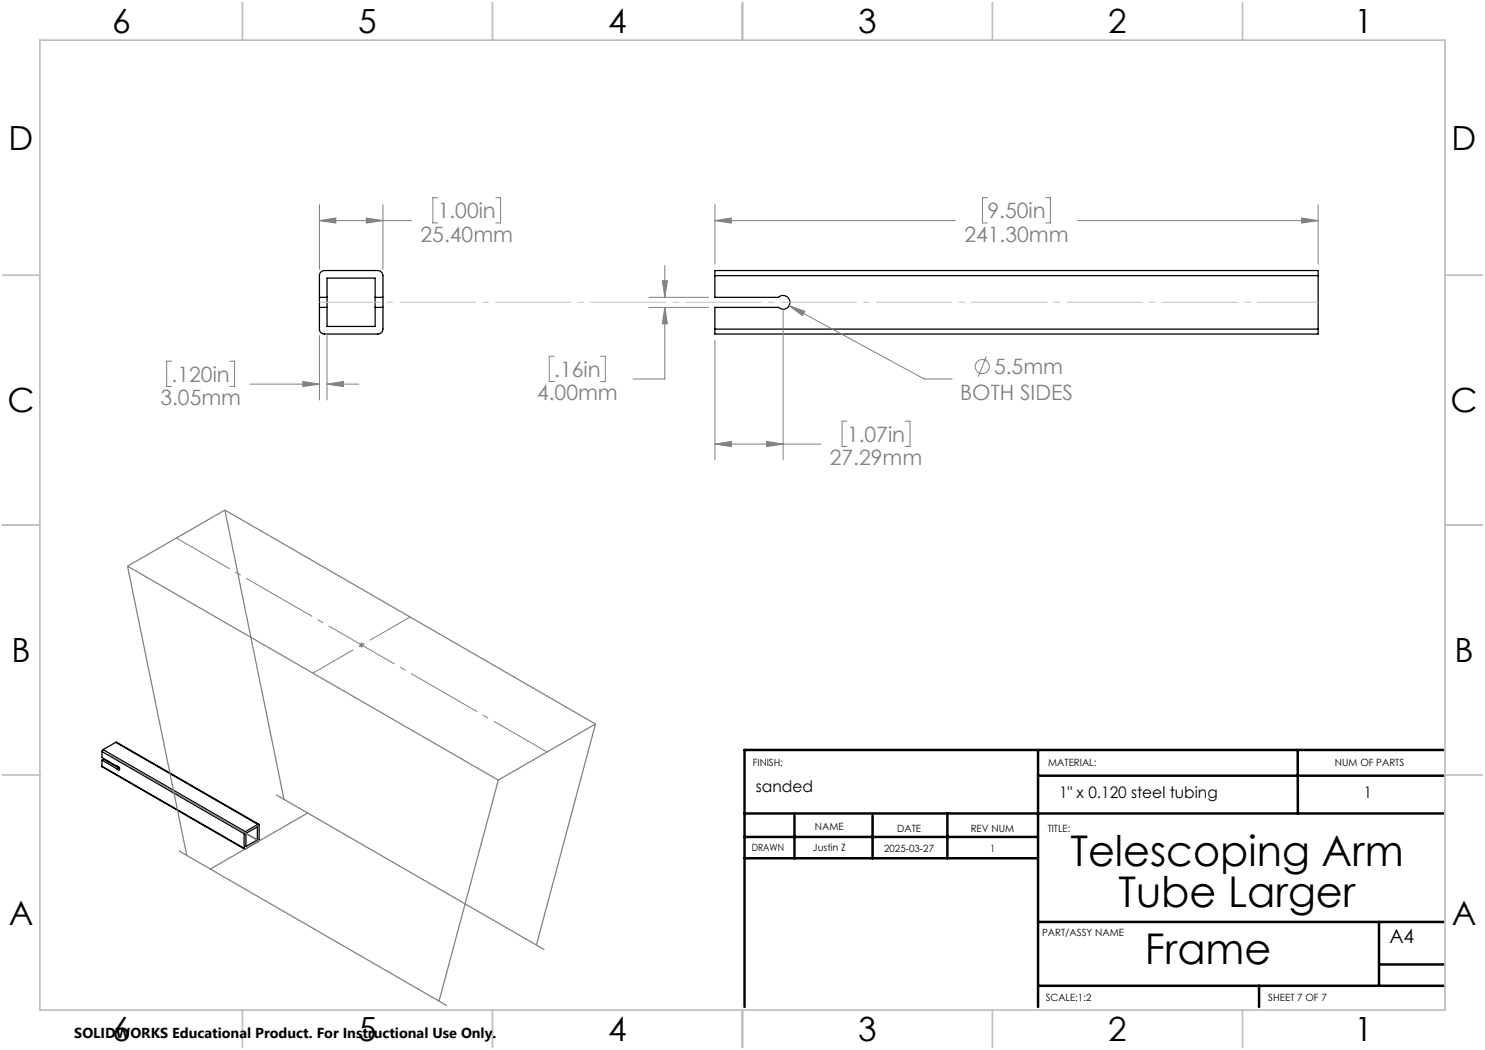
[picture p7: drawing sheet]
<svg xmlns="http://www.w3.org/2000/svg" width="297mm" height="210mm" viewBox="0 0 297 210" stroke-linecap="round" stroke-linejoin="round" font-family="sans-serif">
<g fill="none" stroke="#000" stroke-width=".25">
<path d="M63.9 59.5v-4.4a1.02 1.02 0 0 1 1-1h10.7a1.09 1.09 0 0 1 1 1v4.4M63.9 59.5v2M63.9 59.5h1.5M65.4 59.5v2M65.4 59.5v-3.9h9.6v3.9M75 59.5v2M75 59.5h1.6M76.6 59.5v2M143 55.1v4.4h12.7a1.38 1.38 0 0 1 1.9 0 1.38 1.38 0 0 1 0 1.9 1.38 1.38 0 0 1-1.9 .1h-12.7v4.3M143 55.1v-1h120.6v1M143 55.1h120.6M263.6 55.1v10.7"/>
<path d="M63.9 61.5v4.3a.96 .96 0 0 0 1 1h10.7a1.02 1.02 0 0 0 1-1v-4.3M63.9 61.5h1.5M65.4 61.5v3.8h9.6v-3.8M75 61.5h1.6M143 65.8v1h120.6v-1M143 65.8h120.6M20.4 150.3v1.2l3.3 1.8a.34 .34 0 0 1 .3 .4 .34 .34 0 0 1-.4 .3l-.2-.2M20.4 153.2v.2l28.5 16.4M20.4 150.3l28.4 16.4M20.4 152v1.2M20.4 153.2l28.4 16.4M20.4 152l3 1.8"/>
<path d="M20.4 152l.3-.1 3 1.7M20.6 149.9l-.2 .4M20.6 149.9l28.5 16.4M21.8 152.3l-.1 .1M23.1 148.5l.2-.1 28.5 16.4M23.1 148.5l28.5 16.4M23.1 148.5l-2.5 1.4M23.7 153.6l.2 .2M23.7 153.6l-.3 .2M48.8 166.7v2.9M49.1 166.3l-.3 .4M49.2 166.7l2.3-1.3v2.6"/>
<path d="M49.2 166.7v2.6l2.3-1.3M49.2 166.7l2.3 1.3M51.6 164.9l.2 .1v3.2l-2.7 1.6h-.2l-.1-.2M51.6 164.9l-2.5 1.4"/>
</g>
<g fill="none" stroke="#808080" stroke-width=".2">
<path d="M87.5 39.5h-.9v5.1h.9M99.2 39.5h.9v5.1h-.9M197.5 39.5h-1v5.1h1M209.1 39.5h1v5.1h-1M63.9 44.1l3.3-.5v1zM63.9 40.9v13M63.9 44.1h18.4M73.3 43.6l3.3 .5-3.3 .5zM76.6 40.9v13M129.8 59.5h11.9M132.5 56.2h1l-.5 3.3zM133 53.1v6.4"/>
<path d="M143 44.1l3.3-.5v1zM143 44.1h48.1M143 40.9v11.9M215.5 44.1h48.1M260.3 43.6l3.3 .5-3.3 .5zM263.6 40.9v11.9M34.3 72.2h-1v5.1h1M46 72.2h.9v5.1h-.9M50 76.8h13.9M60.6 76.3l3.3 .5-3.3 .5zM63.9 67.1v12.9M65.4 76.8l3.3-.5v1z"/>
<path d="M65.4 66.6v13.4M65.4 76.8h6.4M110.8 71.3h-.9v5h.9M120.1 71.3h1v5h-1M129.8 61.5h11.9M133 61.5l.5 3.3h-1zM133 61.5v14.3h-6.4M143 68.1v23.9M156.6 61.7v30.3M157.8 61.1l3.2 1.2-.5 .8zM157.8 61.1l27.1 14.7h5.5M197.3 71.3l-1.6 4"/>
<path d="M143 88.8l3.3-.5v1zM143 88.8h21.1M153.3 88.3l3.3 .5-3.3 .5zM169.4 84.2h-1v5.1h1M181 84.2h1v5.1h-1M71.8 129h1M72 128.6l.7 .8M72.3 128.5v1M72.7 128.6l-.7 .8"/>
<circle cx="196.5" cy="73.3" r="1.41"/>
</g>
<path d="M63.9 60.4h199.7" fill="none" stroke="#c0c0c0" stroke-width=".2" stroke-dasharray="15.2 1.3 1.3 1.3" stroke-dashoffset="3" stroke-linecap="butt"/>
<path d="M109.4 150.4l-74.1-42.8" fill="none" stroke="#808080" stroke-width=".2" stroke-dasharray="15.2 1.3 1.3 1.3" stroke-dashoffset="2.9" stroke-linecap="butt"/>
<path d="M62.6 134.6l19.5-11.2" fill="none" stroke="#808080" stroke-width=".2" stroke-dasharray="15.2 1.3 1.3 1.3" stroke-dashoffset="5.9" stroke-linecap="butt"/>
<path d="M25.5 113.2l11.9 57.9M25.5 113.2l74.2 42.8M45 102l-19.5 11.2M45 102l74.1 42.8M45 102l11.8 57.9M21.9 150.9l29.9 17.3M55.2 159l53.7 30.9M99.7 156l-11.9 44.2M119.1 144.8l-19.4 11.2M119.1 144.8l-11.8 44.2M35.8 170.2l53.6 30.9M61.6 162.6l-19.5 11.2" fill="none" stroke="#808080" stroke-width=".25"/>
<g fill="none" stroke="#000" stroke-width=".5">
<path d="M207.6 150v51.4M207.6 155.1h81.2M259.5 150l.1 12.7M288.8 150h-139.9v51.4M148.9 162.7h139.9M148.9 171.7h58.6M148.9 167.4h58.7M158.9 163.2v8.5M174.5 163.2v8.5M189.5 162.7v9M207.6 197.2h81.2M207.6 184.4h81.2"/>
<path d="M251.8 197.2v4.2M275.8 184.4v12.8M275.8 192.9h13"/>
</g>
<g fill="none" stroke="#c0c0c0" stroke-width=".35">
<path d="M8 8h281v194h-281zM48.5 .5v7.5M98.5 .5v7.5M148.5 .5v7.5M198.5 .5v7.5M248.5 .5v7.5M.5 55h7.5M289 55h7.5M.5 105h7.5M289 105h7.5M.5 155h7.5M289 155h7.5"/>
<path d="M48.5 202v7.5M98.5 202v7.5M148.5 202v7.5M198.5 202v7.5M248.5 202v7.5"/>
</g>
<g fill="#808080">
<path d="M63.9 44.1l3.3-.5v1zM73.3 43.6l3.3 .5-3.3 .5zM65.4 76.8l3.3-.5v1zM60.6 76.3l3.3 .5-3.3 .5z"/>
<path d="M143 44.1l3.3-.5v1zM260.3 43.6l3.3 .5-3.3 .5zM133 61.5l.5 3.3h-1zM132.5 56.2h1l-.5 3.3zM157.8 61.1l2.7 2 .5-.8zM143 88.8l3.3-.5v1zM153.3 88.3l3.3 .5-3.3 .5z"/>
</g>
<g font-size="8.5">
<text x="214.1" y="173.3">Telescoping Arm</text>
<text x="223.7" y="181.4">Tube Larger</text>
<text x="229" y="192.7">Frame</text>
</g>
<g font-size="6.7">
<text x="22.4" y="6.6">6</text>
<text x="71.7" y="6.6">5</text>
<text x="121.7" y="6.6">4</text>
<text x="171.7" y="6.6">3</text>
<text x="221.7" y="6.6">2</text>
<text x="270.9" y="6.6">1</text>
<text x="1.7" y="29.9">D</text>
<text x="290.3" y="29.9">D</text>
<text x="1.5" y="82.4">C</text>
<text x="290.1" y="82.4">C</text>
<text x="2.3" y="132.4">B</text>
<text x="290.9" y="132.4">B</text>
<text x="1.7" y="184.9">A</text>
<text x="290.3" y="184.9">A</text>
<text x="22.4" y="208.2">6</text>
<text x="71.7" y="208.2">5</text>
<text x="121.7" y="208.2">4</text>
<text x="171.7" y="208.2">3</text>
<text x="221.7" y="208.2">2</text>
<text x="270.9" y="208.2">1</text>
</g>
<g font-size="4.2" fill="#808080">
<text x="87.5" y="43.6">1.00in</text>
<text x="197.5" y="43.6">9.50in</text>
<text x="84.1" y="48.4">25.40mm</text>
<text x="192.9" y="48.4">241.30mm</text>
<text x="34.3" y="76.3">.120in</text>
<text x="110.8" y="75.3">.16in</text>
<text x="198.8" y="74.9">5.5mm</text>
<text x="32.1" y="81.1">3.05mm</text>
<text x="107.4" y="80.1">4.00mm</text>
<text x="192" y="79.9">BOTH SIDES</text>
<text x="169.4" y="88.3">1.07in</text>
<text x="166" y="93.1">27.29mm</text>
</g>
<text font-size="3.9" x="277.9" y="188.5">A4</text>
<g font-size="3.2">
<text x="151.2" y="158.5">sanded</text>
<text x="211.8" y="159.6">1&quot; x 0.120 steel tubing</text>
<text x="272.7" y="159.6">1</text>
</g>
<text font-size="2.9" x="14.9" y="207.6">SOLIDWORKS Educational Product. For Instructional Use Only.</text>
<g font-size="2">
<text x="150.6" y="153.2">FINISH:</text>
<text x="209.7" y="153.2">MATERIAL:</text>
<text x="267" y="153.2">NUM OF PARTS</text>
<text x="163" y="166.1">NAME</text>
<text x="179.4" y="166.3">DATE</text>
<text x="194.1" y="166.3">REV NUM</text>
<text x="209.5" y="166.3">TITLE:</text>
<text x="150.3" y="170.1">DRAWN</text>
<text x="162.6" y="170.1">Justin Z</text>
<text x="176.8" y="170.4">2025-03-27</text>
<text x="198" y="170.4">1</text>
<text x="208.4" y="187.1">PART/ASSY NAME</text>
<text x="209.2" y="200.3">SCALE:1:2</text>
<text x="253.7" y="200.3">SHEET 7 OF 7</text>
</g>
</svg>
